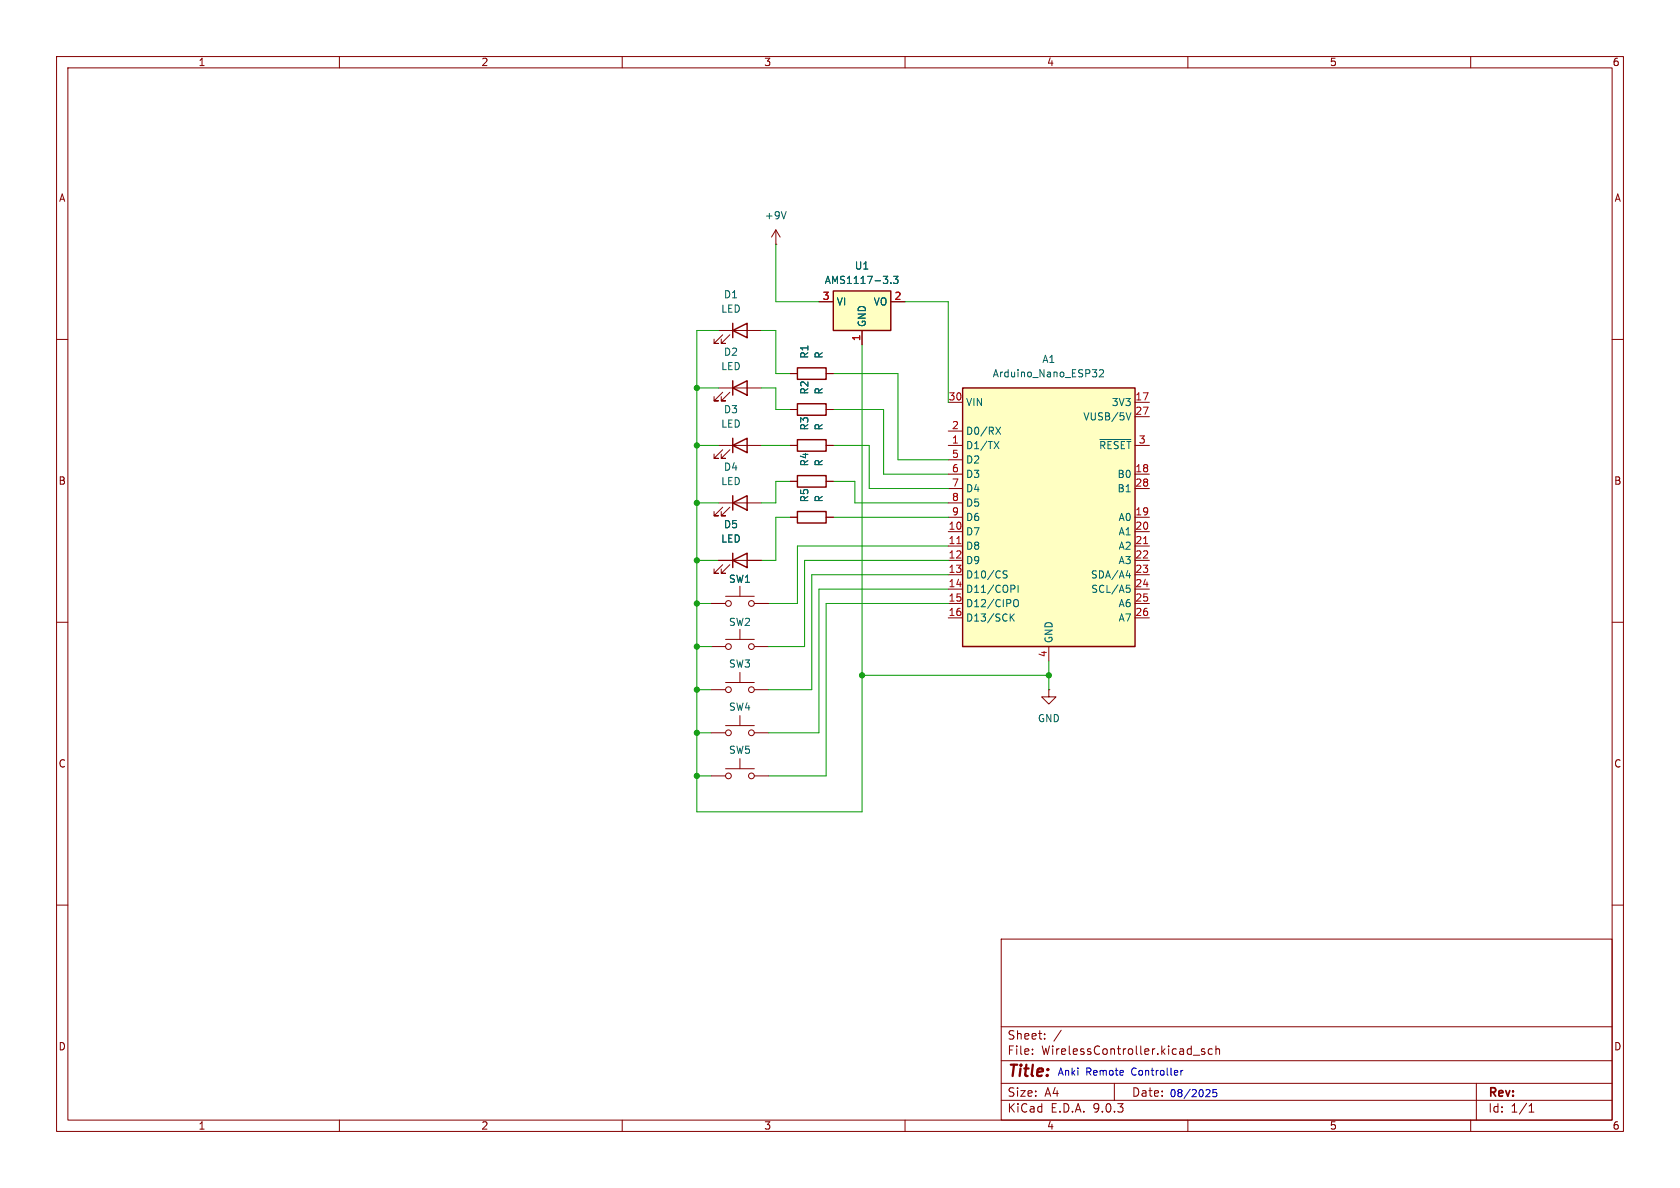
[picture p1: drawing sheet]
<svg xmlns="http://www.w3.org/2000/svg" width="297mm" height="210mm" viewBox="0 0 297 210" stroke-linecap="round" stroke-linejoin="round" font-family="sans-serif">
<g fill="none" stroke="#840000" stroke-width=".18">
<path d="M10 10h277v190h-277zM12 12h273v186h-273zM60 10v2M110 10v2M160 10v2M210 10v2M260 10v2M10 60h2M285 60h2M10 110h2M125.7 106.7h2.6M125.7 114.3h2.6"/>
<path d="M128.3 105.4h5M128.3 113h5M130.8 103.6v1.8M130.8 111.3v1.7M133.3 106.7h2.6M133.3 114.3h2.6M285 110h2M125.7 137.2h2.6M128.3 135.9h5M130.8 134.1v1.8M133.3 137.2h2.6M10 160h2"/>
<path d="M177 166h108v32h-108zM285 160h2M60 198v2M110 198v2M160 198v2M177 194.5h108M177 191.5h108M177 187.5h108M177 181.5h108M182.5 186.3v.1M182.5 185.5v.1M184.7 183.6v.1"/>
<path d="M184.7 182.8v.1M187.6 182.1l-1.3 2M197 191.5v3M210 198v2M211 186.5h1.1M213 185.5l-.4-.1-.2 .2 .1 .2 .5 .2v.3h-.6M214.3 185.5l-.4-.1-.3 .3v.4l.1 .2h.6M215 185.5l.2-.1 .3 .1 .1 .9M215 184.9v1.5M260 198v2M261 191.5v6.5M270.3 196.6h.9"/>
<path d="M270.3 195.5l.4-.4v1.5"/>
<circle cx="128.8" cy="106.7" r=".51"/>
<circle cx="128.8" cy="114.3" r=".51"/>
<circle cx="132.8" cy="114.3" r=".51"/>
<circle cx="132.8" cy="106.7" r=".51"/>
<circle cx="128.8" cy="137.2" r=".51"/>
<circle cx="132.8" cy="137.2" r=".51"/>
</g>
<path d="M147.3 51.4h10.2v7h-10.2z" fill="#ffffc2"/>
<g fill="none" stroke="#840000" stroke-width=".25">
<path d="M129.5 58.4l2.6-1.2v2.5zM129.5 57.2v2.5M147.3 51.4h10.2v7h-10.2zM129.5 78.7l2.6-1.2v2.5zM129.5 68.6l2.6-1.3v2.6zM129.5 67.3v2.6M129.5 77.5v2.5M141 71.4h5v2h-5zM141 65h5v2.1h-5zM141 77.7h5v2.1h-5zM129.5 88.9l2.6-1.3v2.6zM129.5 99.1l2.6-1.3v2.5z"/>
<path d="M129.5 87.6v2.6M129.5 97.8v2.5M141 84.1h5v2h-5zM141 90.4h5v2.1h-5z"/>
</g>
<g fill="none" stroke="#840000" stroke-width=".18">
<path d="M127 58.4h7.6M127.8 59.2l-1.6 1.5h.8h-.8v-.8M129 59.2l-1.5 1.5h.8h-.8v-.8M137.2 43.2h.1M137.2 40.6l-.8 1.3M137.2 40.6l.7 1.3M137.2 40.6v2.6M144.8 53.3h2.5M152.4 58.4v2.6M157.5 53.3h2.5M127 78.7h7.6M127 68.6h7.6"/>
<path d="M127.8 79.5l-1.6 1.5h.8h-.8v-.7M127.8 69.3l-1.6 1.6h.8h-.8v-.8M129 79.5l-1.5 1.5h.8h-.8v-.7M129 69.3l-1.5 1.6h.8h-.8v-.8M139.7 78.7h1.3M139.7 72.4h1.3M139.7 66h1.3M146 78.7h1.3M146 72.4h1.3M146 66h1.3M127 88.9h7.6M127 99.1h7.6"/>
<path d="M127.8 89.7l-1.6 1.5h.8h-.8v-.8M127.8 99.8l-1.6 1.5h.8h-.8v-.7M129 89.7l-1.5 1.5h.8h-.8v-.8M129 99.8l-1.5 1.5h.8h-.8v-.7M139.7 85.1h1.3M139.7 91.4h1.3M146 85.1h1.3M146 91.4h1.3M185.4 121.9v1.3h1.3l-1.3 1.3-1.3-1.3h1.3M185.4 121.9h.1"/>
</g>
<path d="M139 37.4l-.4 1.3M157.5 50v.1M158 48.8h.7l-.4 .5 .4 .1v.6l-.2 .1-.5-.1" fill="none" stroke="#006464" stroke-width=".18"/>
<path d="M170.2 68.6h30.5v45.7h-30.5z" fill="#ffffc2"/>
<path d="M170.2 68.6h30.5v45.7h-30.5z" fill="none" stroke="#840000" stroke-width=".25"/>
<g fill="none" stroke="#840000" stroke-width=".18">
<path d="M144.8 53.3h2.5M152.4 58.4v2.6M157.5 53.3h2.5M139.7 78.7h1.3M139.7 66h1.3M139.7 72.4h1.3M146 78.7h1.3M146 66h1.3M146 72.4h1.3M167.6 71.1h2.6M167.6 76.2h2.6M167.6 78.7h2.6"/>
<path d="M200.7 71.1h2.5M200.7 78.7h2.5M200.7 73.7h2.5M127 99.1h2.5M132.1 99.1h2.5M139.7 91.4h1.3M139.7 85.1h1.3M146 91.4h1.3M146 85.1h1.3M167.6 81.3h2.6M167.6 83.8h2.6M167.6 86.4h2.6"/>
<path d="M167.6 88.9h2.6M167.6 91.4h2.6M167.6 94h2.6M167.6 96.5h2.6M167.6 99.1h2.6M200.7 83.8h2.5M200.7 86.4h2.5M200.7 91.4h2.5M200.7 94h2.5M200.7 96.5h2.5M200.7 99.1h2.5M125.7 106.7h2.6"/>
<path d="M130.8 118.9v1.8M133.3 106.7h2.6M167.6 101.6h2.6M167.6 104.1h2.6M167.6 106.7h2.6M167.6 109.2h2.6M185.4 114.3v2.5M200.7 101.6h2.5M200.7 104.1h2.5M200.7 106.7h2.5M200.7 109.2h2.5M125.7 121.9h2.6"/>
<path d="M125.7 129.5h2.6M128.3 120.7h5M128.3 128.3h5M130.8 126.5v1.8M133.3 121.9h2.6M133.3 129.5h2.6"/>
<circle cx="128.8" cy="121.9" r=".51"/>
<circle cx="128.8" cy="129.5" r=".51"/>
<circle cx="132.8" cy="121.9" r=".51"/>
<circle cx="132.8" cy="129.5" r=".51"/>
</g>
<g fill="none" stroke="#006464" stroke-width=".18">
<path d="M157.5 50v.1M158 48.8h.7l-.4 .5 .4 .1v.6l-.2 .1-.5-.1M175.7 78l.9 1.3M176 75.5l.9 1.3M176.6 78l-.9 1.3M176.9 75.5l-.9 1.3M193.1 65.3h.8l-.4 .5M193.6 65.8l.3 .3v.3l-.3 .2M194.4 65.5l.5-.2 .2 .4-.8 .9h.8M194.4 77.7h5.5M199.1 73l.4 1.2 .4-1.2M177.4 101.4l.5 .2 .1 .3-.2 .3-.5-.1"/>
<path d="M178 101l-.4-.1-.2 .1M178.8 109.1l.5 .7M179.2 103.4l.2 .3v.3l-.2 .1M179.3 106.2l.2-.2a.43 .43 0 0 1 .5 .4v.4a.43 .43 0 0 1-.3 .5 .43 .43 0 0 1-.4-.2M179.3 108.5l-.7 .8M180 103.4v1.3M199.1 101.8h.8M199.1 103.4h.6M199.3 103.9h.3l.2 .3-.1 .5h-.4M199.7 101.3v.9"/>
</g>
<path d="M169.2 96.1h.7M202.2 96.1h.7" fill="none" stroke="#a90000" stroke-width=".18"/>
<g fill="none" stroke="#009600" stroke-width=".18">
<path d="M127 58.4h-3.8v85.1h29.2v-82.5M134.6 58.4h2.6v7.6h2.5M137.2 43.2v10.1h7.6M160 53.3h7.6v17.8M123.2 78.7h3.8M123.2 68.6h3.8M134.6 78.7h5.1M134.6 68.6h2.6v3.8h2.5M147.3 78.7h6.4v7.7h13.9M147.3 66h11.4v15.3h8.9M147.3 72.4h8.9v11.4h11.4M123.2 99.1h3.8"/>
<path d="M123.2 88.9h3.8M139.7 91.4h-2.5v7.7h-2.6M139.7 85.1h-2.5v3.8h-2.6M147.3 85.1h3.8v3.8h16.5M147.3 91.4h20.3M167.6 99.1h-25.4v15.2h-6.3M167.6 96.5h-26.6v10.2h-5.1M123.2 114.3h2.5M123.2 106.7h2.5M152.4 119.4h33M167.6 104.1h-22.8v25.4h-8.9M167.6 101.6h-24.1v20.3h-7.6"/>
<path d="M167.6 106.7h-21.6v30.5h-10.1M185.4 116.8v5.1M123.2 129.5h2.5M123.2 121.9h2.5M123.2 137.2h2.5"/>
</g>
<path d="M208.8 189.2v.9M209.1 189.2l-.3 .3M213.4 192.6l.4 .1 .1 .3-.8 .9h.8M215.1 192.6h-.6l-.1 .6 .2-.1 .4 .1 .1 .1v.5l-.2 .1-.5-.1" fill="none" stroke="#0000c2" stroke-width=".18"/>
<g fill="#009600" stroke="#009600" stroke-width=".18">
<circle cx="123.2" cy="137.2" r=".46"/>
<circle cx="123.2" cy="129.5" r=".46"/>
<circle cx="185.4" cy="119.4" r=".46"/>
<circle cx="123.2" cy="114.3" r=".46"/>
<circle cx="123.2" cy="121.9" r=".46"/>
<circle cx="123.2" cy="68.6" r=".46"/>
<circle cx="123.2" cy="99.1" r=".46"/>
<circle cx="123.2" cy="88.9" r=".46"/>
<circle cx="123.2" cy="78.7" r=".46"/>
<circle cx="152.4" cy="119.4" r=".46"/>
<circle cx="123.2" cy="106.7" r=".46"/>
</g>
<text font-size="2.8" fill="#840000" x="178" y="190.9">Title:</text>
<g font-size="2.1" fill="#840000">
<text x="178" y="184">Sheet:</text>
<text x="178" y="186.7">File:</text>
<text x="184.1" y="186.7">WirelessController.kicad_sch</text>
<text x="178" y="196.9">KiCad</text>
<text x="178" y="194.1">Size:</text>
<text x="184.7" y="194.1">A4</text>
<text x="185.7" y="196.9">E.D.A.</text>
<text x="193.3" y="196.9">9.0.3</text>
<text x="200" y="194.1">Date:</text>
<text x="263" y="194.3">Rev:</text>
<text x="263" y="196.9">Id:</text>
<text x="267.1" y="196.9">1/1</text>
</g>
<g font-size="1.8" fill="#840000">
<text x="35" y="11.9">1</text>
<text x="85" y="11.9">2</text>
<text x="135" y="11.9">3</text>
<text x="185" y="11.9">4</text>
<text x="235" y="11.9">5</text>
<text x="285" y="11.9">6</text>
<text x="10.3" y="35.9">A</text>
<text x="285.3" y="35.9">A</text>
<text x="10.3" y="85.9">B</text>
<text x="285.3" y="85.9">B</text>
<text x="10.3" y="135.9">C</text>
<text x="285.3" y="135.9">C</text>
<text x="10.3" y="185.9">D</text>
<text x="285.3" y="185.9">D</text>
<text x="35" y="199.9">1</text>
<text x="85" y="199.9">2</text>
<text x="135" y="199.9">3</text>
<text x="185" y="199.9">4</text>
<text x="235" y="199.9">5</text>
<text x="285" y="199.9">6</text>
</g>
<g font-size="1.8" fill="#006464">
<text x="135.1" y="39">+9V</text>
<text x="151" y="47.9">U1</text>
<text x="127.9" y="52.9">D1</text>
<text x="145.7" y="50.4">AMS1117-3.3</text>
<text x="127.4" y="55.5">LED</text>
<text x="147.8" y="54.2">VI</text>
<text x="153.3" y="57.9" transform="rotate(-90 153.3 57.9)">GND</text>
<text x="154.3" y="54.2">VO</text>
<text x="127.4" y="65.6">LED</text>
<text x="127.9" y="63.1">D2</text>
<text x="143.1" y="63.5" transform="rotate(-90 143.1 63.5)">R1</text>
<text x="145.6" y="63.5" transform="rotate(-90 145.6 63.5)">R</text>
<text x="184.2" y="64.4">A1</text>
<text x="143.1" y="69.8" transform="rotate(-90 143.1 69.8)">R2</text>
<text x="145.6" y="69.8" transform="rotate(-90 145.6 69.8)">R</text>
<text x="170.7" y="72">VIN</text>
<text x="175.4" y="66.9">Arduino_Nano_ESP32</text>
<text x="196.4" y="72">3V3</text>
<text x="127.4" y="75.8">LED</text>
<text x="127.9" y="73.3">D3</text>
<text x="143.1" y="76.2" transform="rotate(-90 143.1 76.2)">R3</text>
<text x="145.6" y="76.2" transform="rotate(-90 145.6 76.2)">R</text>
<text x="170.7" y="77.1">D0/RX</text>
<text x="191.4" y="74.5">VUSB/5V</text>
<text x="127.9" y="83.4">D4</text>
<text x="143.1" y="82.5" transform="rotate(-90 143.1 82.5)">R4</text>
<text x="145.6" y="82.5" transform="rotate(-90 145.6 82.5)">R</text>
<text x="170.7" y="79.6">D1/TX</text>
<text x="170.7" y="82.1">D2</text>
<text x="194.2" y="79.6">~{RESET}</text>
<text x="127.4" y="86">LED</text>
<text x="143.1" y="88.9" transform="rotate(-90 143.1 88.9)">R5</text>
<text x="145.6" y="88.9" transform="rotate(-90 145.6 88.9)">R</text>
<text x="170.7" y="84.7">D3</text>
<text x="170.7" y="87.2">D4</text>
<text x="170.7" y="89.8">D5</text>
<text x="197.5" y="84.7">B0</text>
<text x="197.5" y="87.2">B1</text>
<text x="127.9" y="93.6">D5</text>
<text x="170.7" y="92.3">D6</text>
<text x="170.7" y="94.8">D7</text>
<text x="197.7" y="92.3">A0</text>
<text x="197.7" y="94.8">A1</text>
<text x="127.4" y="96.1">LED</text>
<text x="170.7" y="97.4">D8</text>
<text x="170.7" y="99.9">D9</text>
<text x="197.7" y="97.4">A2</text>
<text x="197.7" y="99.9">A3</text>
<text x="128.8" y="103.2">SW1</text>
<text x="170.7" y="102.5">D10/CS</text>
<text x="170.7" y="105">D11/COPI</text>
<text x="170.7" y="107.5">D12/CIPO</text>
<text x="192.8" y="102.5">SDA/A4</text>
<text x="192.8" y="105">SCL/A5</text>
<text x="197.7" y="107.5">A6</text>
<text x="128.8" y="110.8">SW2</text>
<text x="170.7" y="110.1">D13/SCK</text>
<text x="186.3" y="113.8" transform="rotate(-90 186.3 113.8)">GND</text>
<text x="197.7" y="110.1">A7</text>
<text x="128.8" y="118.2">SW3</text>
<text x="128.8" y="125.8">SW4</text>
<text x="183.4" y="127.9">GND</text>
<text x="128.8" y="133.5">SW5</text>
</g>
<g font-size="1.8" fill="#a90000">
<text x="145.3" y="53.1">3</text>
<text x="158" y="53.1">2</text>
<text x="152.1" y="60.4" transform="rotate(-90 152.1 60.4)">1</text>
<text x="167.6" y="70.9">30</text>
<text x="200.6" y="70.9">17</text>
<text x="168.2" y="75.9">2</text>
<text x="200.6" y="73.4">27</text>
<text x="168.2" y="78.5">1</text>
<text x="168.2" y="81">5</text>
<text x="168.2" y="83.6">6</text>
<text x="200.6" y="83.6">18</text>
<text x="201.2" y="78.5">3</text>
<text x="168.2" y="86.1">7</text>
<text x="168.2" y="88.6">8</text>
<text x="200.6" y="86.1">28</text>
<text x="167.6" y="93.7">10</text>
<text x="168.2" y="91.2">9</text>
<text x="200.6" y="91.2">19</text>
<text x="200.6" y="93.7">20</text>
<text x="167.6" y="96.3">11</text>
<text x="167.6" y="98.8">12</text>
<text x="167.6" y="101.3">13</text>
<text x="200.6" y="96.3">21</text>
<text x="200.6" y="98.8">22</text>
<text x="200.6" y="101.3">23</text>
<text x="167.6" y="103.9">14</text>
<text x="167.6" y="106.4">15</text>
<text x="200.6" y="103.9">24</text>
<text x="200.6" y="106.4">25</text>
<text x="167.6" y="109">16</text>
<text x="200.6" y="109">26</text>
<text x="185.2" y="116.3" transform="rotate(-90 185.2 116.3)">4</text>
</g>
<g font-size="1.8" fill="#0000c2">
<text x="186.9" y="190.4">Anki</text>
<text x="191.9" y="190.4">Remote</text>
<text x="200.1" y="190.4">Controller</text>
<text x="206.7" y="194.2">08/2025</text>
</g>
</svg>
